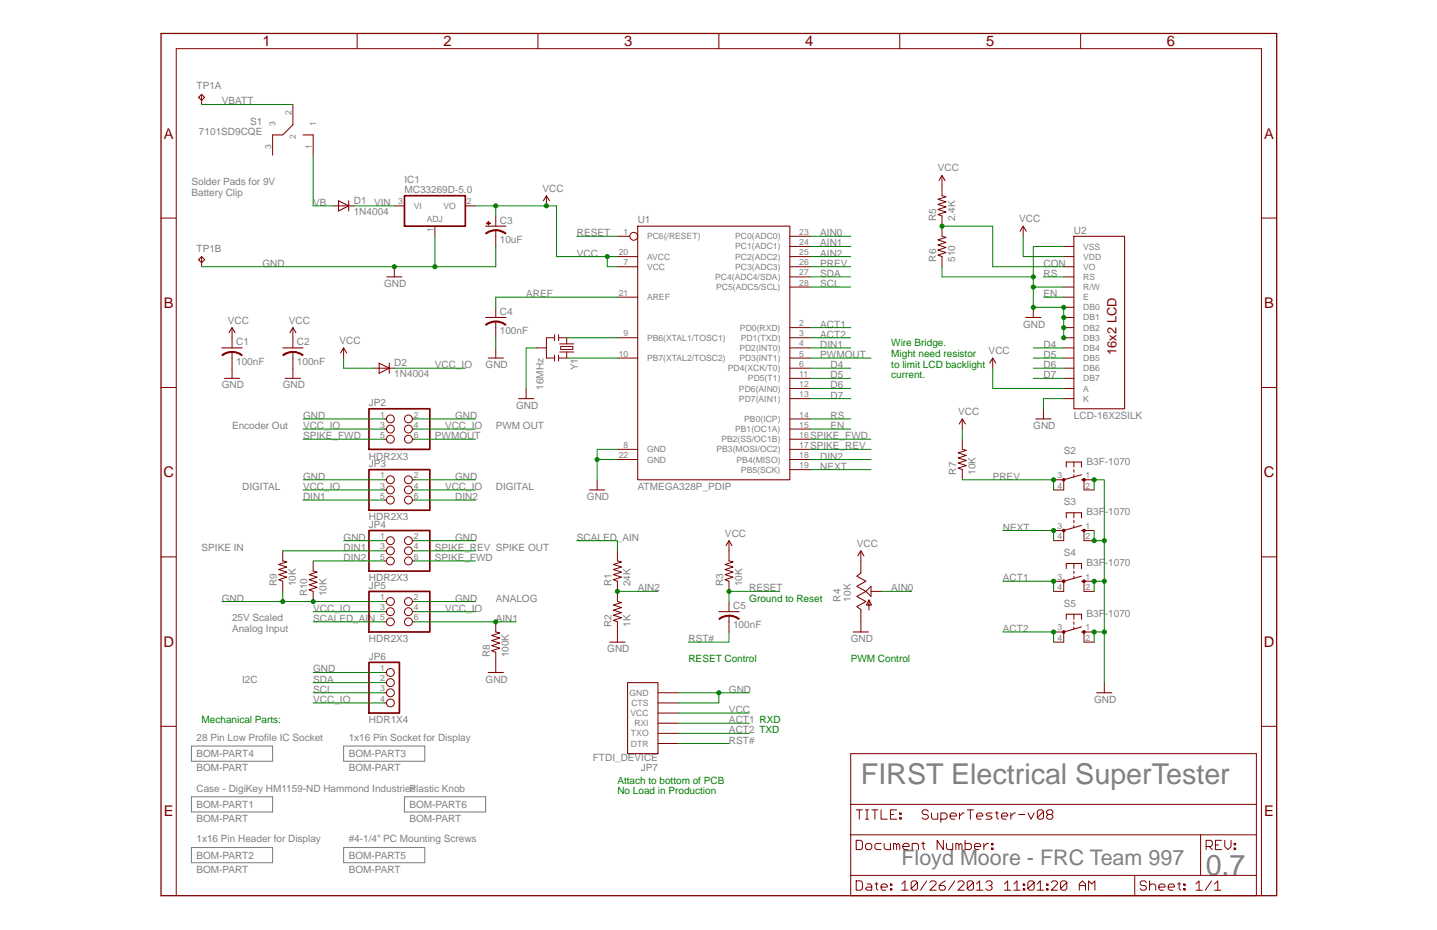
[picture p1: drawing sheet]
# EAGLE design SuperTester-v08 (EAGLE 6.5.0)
FIRST Robotics Team 997 SuperTester An all-in-one tester to combine a multiple number of electronic system testers into one unit.
DATABASE: ./BOM/SuperTester-PARTSDB.txt; REVISION: D
BOM-PART1 (BOM-PART): BOM: INCLUDE; DESC: Case - DigiKey HM1159-ND Hammond Industries; PARTNO: 1553DTBUBKBAT; QTY: 1
BOM-PART2 (BOM-PART): BOM: INCLUDE; DESC: 1x16 Pin Header for Display; PARTNO: 68002-116HLF; QTY: 1
BOM-PART3 (BOM-PART): BOM: INCLUDE; DESC: 1x16 Pin Socket for Display; PARTNO: PPTC161LFBN-RC; QTY: 1
BOM-PART4 (BOM-PART): BOM: INCLUDE; DESC: 28 Pin Low Profile IC Socket; PARTNO: 1-390261-9; QTY: 1
BOM-PART5 (BOM-PART): BOM: INCLUDE; DESC: #4-1/4" PC Mounting Screws; PARTNO: 1593ATS50; QTY: 1
BOM-PART6 (BOM-PART): BOM: INCLUDE; DESC: Plastic Knob; PARTNO: 450-AE186; QTY: 1

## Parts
C1  100nF  C-US025-025X050  [C025-025X050]
C2  100nF  C-US025-025X050  [C025-025X050]
C3  10uF  CPOL-USE2,5-6E  [E2,5-6E]
C4  100nF  C-US025-025X050  [C025-025X050]
C5  100nF  C-US025-025X050  [C025-025X050]
D1  1N4004  [DO41-10]
D2  1N4004  [DO41-10]
IC1  MC33269D-5.0  [DPACK]
JP2  HDR2X3  PINHD-2X3/90  [2X03/90]
JP3  HDR2X3  PINHD-2X3/90  [2X03/90]
JP4  HDR2X3  PINHD-2X3/90  [2X03/90]
JP5  HDR2X3  PINHD-2X3/90  [2X03/90]
JP6  HDR1X4  PINHD-1X4/90  [1X04/90]
JP7  FTDI_DEVICE  [FTDI_DEVICE_SIDE]
R1  24K  R-US_0207/7  [0207/7]
R2  1K  R-US_0207/7  [0207/7]
R3  10K  R-US_0207/7  [0207/7]
R4  10K  US-EVUF3A  [EVUF]
R5  2.4K  R-US_0207/7  [0207/7]
R6  510  R-US_0207/7  [0207/7]
R7  10K  R-US_0207/7  [0207/7]
R8  100K  R-US_0207/7  [0207/7]
R9  10K  R-US_0207/7  [0207/7]
R10  10K  R-US_0207/7  [0207/7]
S1  7101SD9CQE  CK7101CK7101  [CK7101SD9CQE]
S2  B3F-1070  10-XX  [B3F-10XX]
S3  B3F-1070  10-XX  [B3F-10XX]
S4  B3F-1070  10-XX  [B3F-10XX]
S5  B3F-1070  10-XX  [B3F-10XX]
TP1  TP2P2-38-20  [P2-38-20]
U1  ATMEGA328P_PDIP  [DIL28-3]
U2  LCD-16X2SILK  [LCD-16X2]
Y1  16MHz  RESONATORPTH  [RESONATOR-PTH]

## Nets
ACT1: JP7.P$3(RXI) S4.3(P) S4.4(P1) U1.2(PD0(RXD))
ACT2: JP7.P$2(TXO) S5.3(P) S5.4(P1) U1.3(PD1(TXD))
AIN0: R4.2(S) U1.23(PC0(ADC0))
AIN1: JP5.6 R8.2 U1.24(PC1(ADC1))
AIN2: R1.1 R2.2 U1.25(PC2(ADC2))
AREF: C4.1 U1.21(AREF)
CON [SUPPLY]: R5.1 R6.2 U2.3(VO)
D4: U1.6(PD4(XCK/T0)) U2.11(DB4)
D5: U1.11(PD5(T1)) U2.12(DB5)
D6: U1.12(PD6(AIN0)) U2.13(DB6)
D7: U1.13(PD7(AIN1)) U2.14(DB7)
DIN1: JP3.5 JP4.3 R9.2 U1.4(PD2(INT0))
DIN2: JP3.6 JP4.5 R10.2 U1.18(PB4(MISO))
EN: U1.15(PB1(OC1A)) U2.6(E)
GND [SUPPLY]: C1.2 C2.2 C3.- C4.2 IC1.1(ADJ) JP2.1 JP2.2 JP3.1 JP3.2 JP4.1 JP4.2 JP5.1 JP5.2 JP6.1 JP7.P$5(CTS) JP7.P$6(GND) R2.1 R4.1(A) R6.1 R8.1 R9.1 R10.1 S2.1(S) S2.2(S1) S3.1(S) S3.2(S1) S4.1(S) S4.2(S1) S5.1(S) S5.2(S1) TP1.TP-2 U1.8(GND) U1.22(GND) U2.1(VSS) U2.5(R/W) U2.7(DB0) U2.8(DB1) U2.9(DB2) U2.10(DB3) U2.16(K) Y1.2
NEXT: S3.3(P) S3.4(P1) U1.19(PB5(SCK))
PREV: R7.1 S2.3(P) S2.4(P1) U1.26(PC3(ADC3))
PWMOUT: JP2.6 U1.5(PD3(INT1))
RESET: C5.1 R3.1 U1.1(PC6(/RESET))
RS: U1.14(PB0(ICP)) U2.4(RS)
RST#: C5.2 JP7.P$1(DTR)
SCALED_AIN: JP5.5 R1.2
SCL: JP6.3 U1.28(PC5(ADC5/SCL))
SDA: JP6.2 U1.27(PC4(ADC4/SDA))
SPIKE_FWD: JP2.5 JP4.6 U1.16(PB2(SS/OC1B))
SPIKE_REV: JP4.4 U1.17(PB3(MOSI/OC2))
VB [SUPPLY]: D1.A S1.1
VBATT [SUPPLY]: S1.2 TP1.TP-1
VCC [SUPPLY]: C1.1 C2.1 C3.+ D2.A IC1.2(VO) JP7.P$4(VCC) R3.2 R4.3(E) R5.2 R7.2 U1.7(VCC) U1.20(AVCC) U2.2(VDD) U2.15(A)
VCC_IO [SUPPLY]: D2.C JP2.3 JP2.4 JP3.3 JP3.4 JP5.3 JP5.4 JP6.4
VIN [SUPPLY]: D1.C IC1.3(VI)
XTAL1: U1.9(PB6(XTAL1/TOSC1)) Y1.1
XTAL2: U1.10(PB7(XTAL2/TOSC2)) Y1.3
Unconnected: S1.3

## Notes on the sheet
- Solder Pads for 9V
  Battery Clip
- Wire Bridge.
  Might need resistor
  to limit LCD backlight
  current.
- Encoder Out | PWM OUT
- DIGITAL | DIGITAL
- SPIKE IN | SPIKE OUT
- ANALOG | Ground to Reset
- 25V Scaled
  Analog Input
- RESET Control | PWM Control
- I2C
- Mechanical Parts: | RXD
- TXD
- FIRST Electrical SuperTester
- Attach to bottom of PCB
  No Load in Production
- Floyd Moore - FRC Team 997
- 0.7

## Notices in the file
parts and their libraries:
SparkFun-Aesthetics: Licensing: CC v3.0 Share-Alike You are welcome to use this library for commercial purposes.
bom: Copyright (C) 2010, Bob Starr
